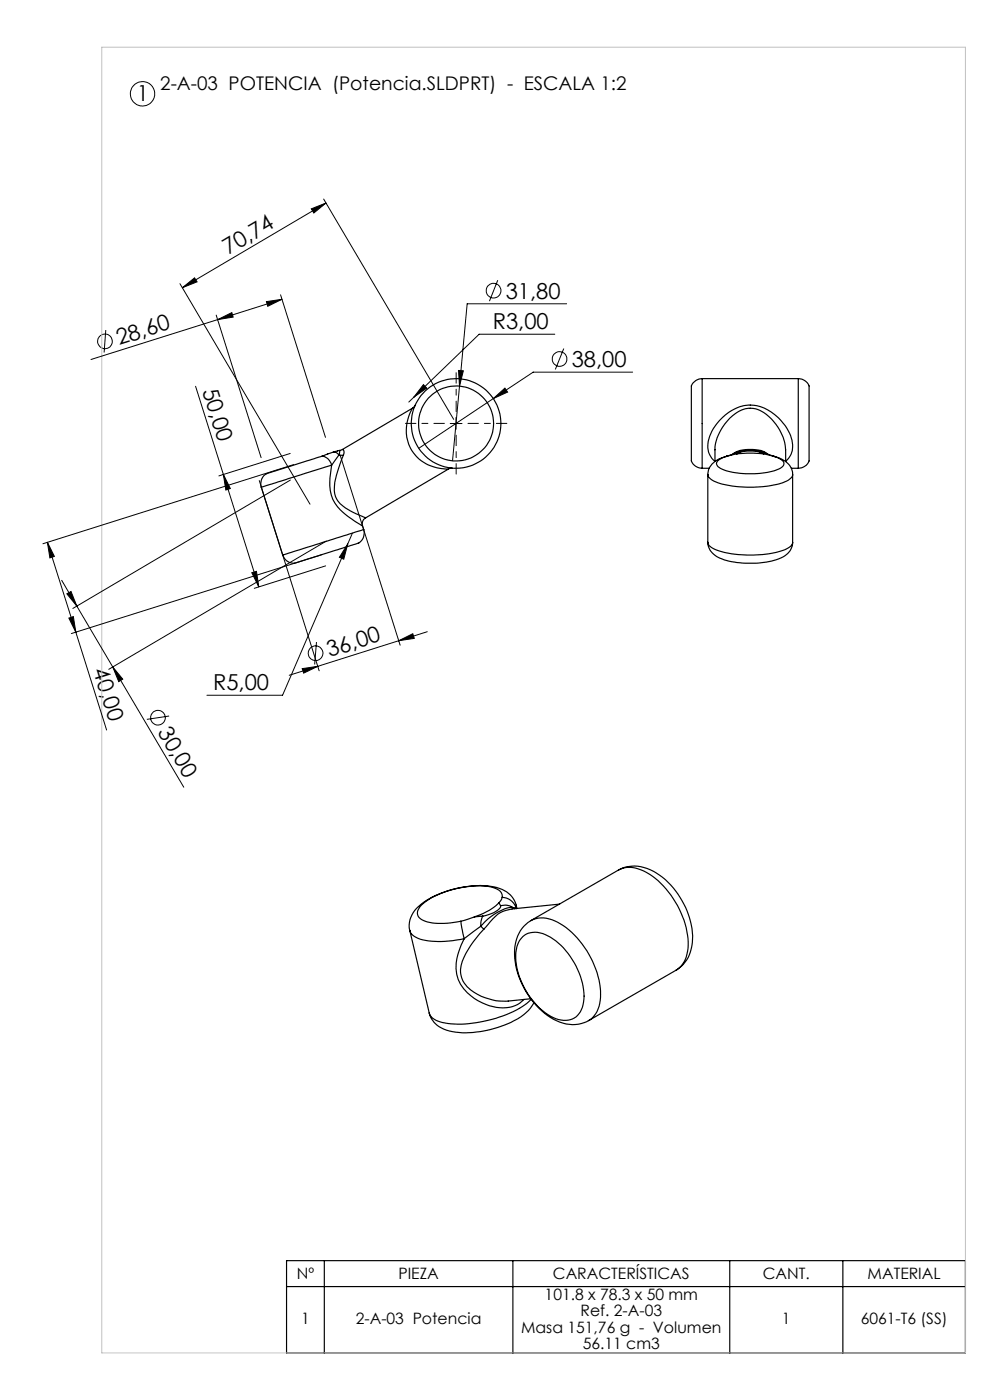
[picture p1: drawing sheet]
<svg xmlns="http://www.w3.org/2000/svg" width="210mm" height="297mm" viewBox="0 0 210 297" stroke-linecap="round" stroke-linejoin="round" font-family="sans-serif">
<g fill="none" stroke="#000" stroke-width=".21">
<path d="M66 44.3l3.1-1.2-2.5 2.1zM68.7 42.2l27.5 46.8M69.1 43.1l-30.4 17.9M105.6 59.4l-1.8 4.5M22.4 70l-.3 4.8M38.2 60.2l27.6 46.8M38.7 61l2.6-2.1 .5 .9zM45.9 66.8l9.5 30.3M46.2 67.8l3-1.5 .3 1zM56.5 64l3.3-.5-3 1.5zM59.5 62.5l9.5 30.3M59.8 63.5l-40.5 12.8"/>
<path d="M97.3 78.6l1 .1-.8 3.2zM117.7 70.9h-16.1l-13.8 13.3M119.6 73.9l-1.8 4.5M120.2 64.4h-21.1l-3.1 33.4M134.2 78.9h-21.1l-8.5 5.7M41.5 81.9l5.9 18.7M61.6 96.2l-15.2 4.8M62.3 98.6l-53.2 16.8M72.1 96.5l12.8 40.4M87.8 84.2l-1.1 1.1M89.8 81.6l.7 .7-2.7 1.9zM95.5 89.8h2.5"/>
<path d="M96.7 88.6v2.5M104.6 84.6l2.5-2.3 .6 .9zM104.6 84.6l-15.8 10.5M10.1 115l1.4 3-.9 .4zM10.1 115l12.5 39.9M47.4 100.6l7.5 23.9M47.4 100.6l1.5 3-1 .4zM55 101.9l12.7 40.4M61.6 101.8l-46.1 27.3M68.3 117.6l-53.2 16.8M69.2 114.8l-46.1 27.2M73.8 115.4l-.9 3.2-.9-.4z"/>
<path d="M74.8 113.1l-14.9 34.4h-16M13.1 123.1l3.2 5.5M14.2 126l.9-.5 1.2 3.1zM14.6 131.1l1-.3 .5 3.3zM16.3 128.6l22.7 38.4M53.4 121.5l1-.3 .5 3.3zM67.1 136.2l-.4 4.8M69.1 120l-15.2 4.8M84.6 135.9l3-1.5 .3 1zM90.6 134l-29.3 9.3M23.9 141.5l2.1 2.6-.8 .5zM35.9 151.9l-4.7 .7"/>
<path d="M64.1 141.8l3.3-.4-3 1.4z"/>
<circle cx="30.2" cy="19.9" r="2.59"/>
<circle cx="22.3" cy="72.4" r="1.55"/>
<circle cx="104.7" cy="61.7" r="1.55"/>
<circle cx="118.7" cy="76.2" r="1.55"/>
<circle cx="66.9" cy="138.6" r="1.56"/>
<circle cx="33.5" cy="152.3" r="1.55"/>
</g>
<g fill="none" stroke="#000" stroke-width=".25">
<path d="M68.3 96.8l-10.6 3.3a2.52 2.52 0 0 0-2.3 3.3M68.3 96.8a2.42 2.42 0 0 1 2 1.9M70.3 98.7l-14.9 4.7M70.3 98.7a13.2 13.2 0 0 0 .3 7.2 14.9 14.9 0 0 0 5.4 5.2l.9 .5M70.7 95.9l-2.4 .9M70.7 95.9a1.18 1.18 0 0 1 1.2 .6M71.9 96.5l-1.6 2.2M71.9 96.5l.9 .1M72 95.6l-1.3 .3M72 95.6l-.1 .9M72.6 95.4l-.6 .2M72.6 95.4l.4 .3-.2 .9"/>
<path d="M72.8 96.6l-.2 .6a18.2 18.2 0 0 0-1.7 7.2 4.8 4.8 0 0 0 2.9 3.7l3.8 1.8M87.5 86.6a8.3 8.3 0 0 0 7.2 12.9h.4M87.5 86.6l-14.9 8.8M88.1 86l-.6 .6M95.1 99.5l-17.5 10.4M95.9 99.3l-.8 .2M148.9 80.3a2.14 2.14 0 0 0-2.3 2.6v13.8a2.14 2.14 0 0 0 2.3 2.6M148.9 80.3v19M148.9 80.3h20.4M148.9 99.3h1.5M151.7 97.9v-2.5a10.1 10.1 0 0 1 6.4-8.7 5.8 5.8 0 0 1 5.6 2.2 10.7 10.7 0 0 1 3 6.5v2.5M151.7 97.8a4.5 4.5 0 0 1-1-5.7 10.3 10.3 0 0 1 8.1-6.2 10 10 0 0 1 8.9 6.5 4.7 4.7 0 0 1-1 5.4"/>
<path d="M154.1 96.8a4.5 4.5 0 0 0-4 3.8M154.3 96.8a2.76 2.76 0 0 0-2.3 1.5 2.57 2.57 0 0 0 2.2 1.6 18.6 18.6 0 0 0 11.3-.6 1.02 1.02 0 0 0 .8-1 1.02 1.02 0 0 0-.9-1l-1.4-.5M154.3 96.8h-.2M155.9 96.1l-1.8 .7M156.3 96.3l-2 .5M156.3 96.3l2.2-.2 3.5 .2M157.1 95.9l1.5-.2 2.6 .2M157.1 95.9l-1.2 .2M157.1 95.9l-.8 .4M160.7 95.6a8.6 8.6 0 0 0-4.8 .5M160.7 95.6l1.6 .5M160.7 95.6h.1"/>
<path d="M161.2 95.9l1.1 .2M161.2 95.9l.8 .4M162 96.3l2 .5M162.3 96.1l1.9 .7M162.8 96.3a6.8 6.8 0 0 0-5-.9l-1.6 .4-.8 .5M164 96.8h.2M164.2 96.8a4.4 4.4 0 0 1 3.9 3.8M167.9 99.3h1.4M169.3 80.3a2.14 2.14 0 0 1 2.3 2.6v13.8a2.14 2.14 0 0 1-2.3 2.6M169.3 80.3v19M55.4 103.4l4.6 14.4M76.9 111.6l.3 .7"/>
<path d="M77.2 112.3a2.58 2.58 0 0 1-2.5 3.3l-11 3.5a2.5 2.5 0 0 1-3.7-1.3M77.2 112.3l-17.2 5.5M77.6 109.9a1.45 1.45 0 0 0-.7 1.7M150.1 115a4.2 4.2 0 0 0 3.5 3.8 19.7 19.7 0 0 0 12.5-.7 3.5 3.5 0 0 0 2-3.1M150.1 100.6a2.58 2.58 0 0 0 2.2 1.8 24.2 24.2 0 0 0 14.5-.3 1.8 1.8 0 0 0 1.3-1.5M150.1 115a2.51 2.51 0 0 0 2.1 1.8 23.7 23.7 0 0 0 14.6-.4 1.74 1.74 0 0 0 1.3-1.4M150.1 100.6v14.4M168.1 100.6v14.4M86.9 197.4a3.6 3.6 0 0 0 3.3 2.1 21.1 21.1 0 0 0 8.3-.4M86.9 197.4l4.2 17.5M97.8 195.4l.7 3.7M98.5 199.1a10.8 10.8 0 0 0-1.3 8.7 10.6 10.6 0 0 0 11.4 5.8 5.1 5.1 0 0 0 2.6-1.6"/>
<path d="M100.6 194.5l-2.8 .9M102 196.5l-3.5 2.6M102 196.5l.6 .6M102.4 194.3l-.4 1.2v1M102.4 194.3l-1.8 .2M102.6 197.1a19.7 19.7 0 0 0-4.8 7.7 5.1 5.1 0 0 0 2.7 5.7 12 12 0 0 0 7.3 1.9l4.8-.5M105.8 191.5a12.2 12.2 0 0 1-5.2 3M105.8 191.5l.4 .7M106.2 192.2v.1a3.4 3.4 0 0 1-2.6 1.8l-1.2 .2M106.2 192.2a3.1 3.1 0 0 1 2.6 .3M106.5 190.4a1.97 1.97 0 0 0-1.9-2.1 19.7 19.7 0 0 0-12.4 1.8 5.9 5.9 0 0 0-3.7 3.5 1.89 1.89 0 0 0 1.7 1.8 15.5 15.5 0 0 0 7.6 0M106.5 190.4l-.7 1.1"/>
<path d="M106.5 190.4a3.2 3.2 0 0 1 3 2.4M108.6 192.9a6.6 6.6 0 0 0-5.1 3.2l-.9 1M108.8 192.5l.7 .3M108.8 192.5a7.2 7.2 0 0 0-4.8 2.1l-2 1.9M108.8 192.5l.4 .3M109.5 192a5.8 5.8 0 0 0-5.4-4 21.1 21.1 0 0 0-15.3 4.3 5.3 5.3 0 0 0-1.9 5.1M109.5 192v.8M109.5 192l.1 .7M110.9 198.7a4.8 4.8 0 0 1 5.9 .1 15.6 15.6 0 0 1 7 13.7 4.1 4.1 0 0 1-5.9 3.6 15.4 15.4 0 0 1-8.5-14.1l.2-1.2 .4-1zM112.6 195.3a7.9 7.9 0 0 0-3.4 8 17.1 17.1 0 0 0 8.9 13.3 7.1 7.1 0 0 0 6.7-.1M118.7 191.8l-10.1 1M131.2 184.6a7.9 7.9 0 0 1 8.7 1.1 17.2 17.2 0 0 1 7 14.3 7.1 7.1 0 0 1-3.5 5.8"/>
<path d="M131.2 184.6l-18.6 10.7a6.1 6.1 0 0 1 6.3 .7 19 19 0 0 1 8.5 15.6 5.7 5.7 0 0 1-2.6 4.9M131.2 184.6a5.9 5.9 0 0 1 6 .5 18.7 18.7 0 0 1 8.7 16.1 5.7 5.7 0 0 1-2.5 4.6l-18.5 10.7M112.7 212a19.8 19.8 0 0 1-10 4.6 17.8 17.8 0 0 1-10.3-.2l-.7-.4-.6-1.1M113.2 212.7a10.4 10.4 0 0 1-5.5 4.5 21.2 21.2 0 0 1-12.4 1.5 5.4 5.4 0 0 1-4.2-3.8M60.8 267.4h144v19.6h-144zM60.8 272.9h144M68.8 267.4v19.6M108.8 267.4v19.6M154.8 267.4v19.6M178.8 267.4v19.6"/>
<circle cx="96.7" cy="89.8" r="8"/>
<circle cx="96.8" cy="89.8" r="9.5"/>
</g>
<path d="M94.3 89.8h-8.3M96.8 87.3v-8.2M96.8 92.3v8.3M99.3 89.8h8.2" fill="none" stroke="#000" stroke-width=".21" stroke-dasharray="15.2 1.3 1.3 1.3" stroke-dashoffset="13"/>
<path d="M21.6 10h183.2v277h-183.2z" fill="none" stroke="#c0c0c0" stroke-width=".21"/>
<g fill="#000">
<path d="M38.7 61l2.6-2.1 .5 .9zM66 44.3l3.1-1.2-2.5 2.1z"/>
<path d="M46.2 67.8l3-1.5 .3 1zM56.5 64l3.3-.5-3 1.5z"/>
<path d="M104.6 84.6l3.1-1.4-.6-.9zM97.3 78.6l.2 3.3 .8-3.2zM89.8 81.6l-2 2.6 2.7-1.9zM73.8 115.4l-1.8 2.8 .9 .4z"/>
<path d="M10.1 115l1.4 3-.9 .4zM14.6 131.1l1-.3 .5 3.3z"/>
<path d="M47.4 100.6l1.5 3-1 .4zM53.4 121.5l1-.3 .5 3.3z"/>
<path d="M14.2 126l.9-.5 1.2 3.1zM23.9 141.5l2.1 2.6-.8 .5z"/>
<path d="M64.1 141.8l3.3-.4-3 1.4zM84.6 135.9l3-1.5 .3 1z"/>
</g>
<g font-size="4.7">
<text x="29" y="21.5">1</text>
<text x="48.4" y="54.1" transform="rotate(-31 48.4 54.1)">70,74</text>
<text x="107.3" y="63.4">31,80</text>
<text x="104.5" y="69.9">R3,00</text>
<text x="25.2" y="73.3" transform="rotate(-17 25.2 73.3)">28,60</text>
<text x="121.3" y="77.9">38,00</text>
<text x="42.9" y="82.9" transform="rotate(73 42.9 82.9)">50,00</text>
<text x="19.7" y="142.2" transform="rotate(73 19.7 142.2)">40,00</text>
<text x="69.9" y="139.4" transform="rotate(-17 69.9 139.4)">36,00</text>
<text x="45.2" y="146.4">R5,00</text>
<text x="33.4" y="155.3" transform="rotate(59 33.4 155.3)">30,00</text>
</g>
<text font-size="4" x="34" y="19.1">2-A-03 POTENCIA (Potencia.SLDPRT) - ESCALA 1:2</text>
<g font-size="3.3">
<text x="63" y="271.4">Nº</text>
<text x="84.5" y="271.4">PIEZA</text>
<text x="115.5" y="275.7">101.8 x 78.3 x 50 mm</text>
<text x="117.3" y="271.4">CARACTERÍSTICAS</text>
<text x="161.8" y="271.4">CANT.</text>
<text x="184" y="271.4">MATERIAL</text>
<text x="63.9" y="280.9">1</text>
<text x="75.5" y="280.9">2-A-03 Potencia</text>
<text x="123.1" y="279.2">Ref. 2-A-03</text>
<text x="165.9" y="280.9">1</text>
<text x="182.6" y="280.9">6061-T6 (SS)</text>
<text x="110.5" y="282.7">Masa 151,76 g - Volumen</text>
<text x="123.6" y="286.2">56.11 cm3</text>
</g>
</svg>
